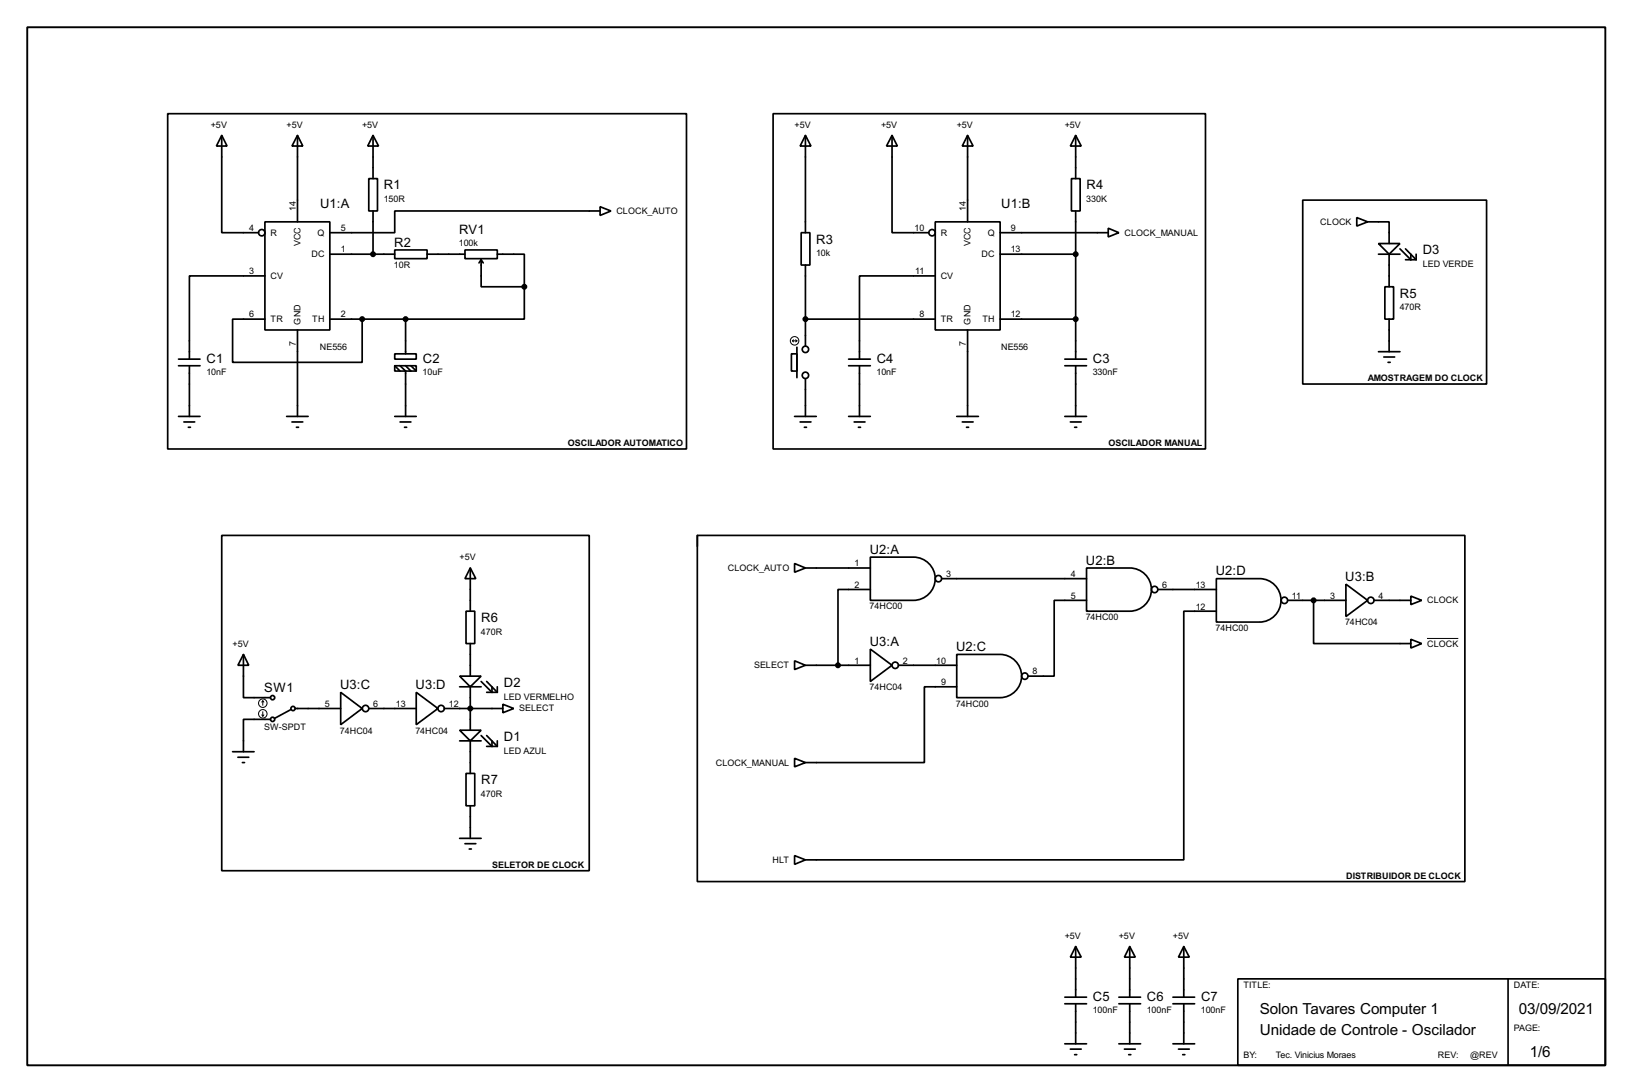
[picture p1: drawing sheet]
<svg xmlns="http://www.w3.org/2000/svg" width="383mm" height="256mm" viewBox="0 0 383 256" stroke-linecap="round" stroke-linejoin="round" font-family="sans-serif">
<path d="M6.4 6.4h370.8v243.8h-370.8z" fill="none" stroke="#000" stroke-width=".45"/>
<g fill="none" stroke="#000" stroke-width=".4">
<path d="M39.4 26.7h121.9v78.8h-121.9zM52.1 31.8l1.3 2.5h-2.5zM52.1 31.8v22.9h8.7M69.9 31.8l1.3 2.5h-2.6zM69.9 31.8v20.3M87.7 31.8l1.3 2.5h-2.6zM87.7 31.8v10.2M181.7 26.7h101.6v78.8h-101.6zM189.3 31.8l1.3 2.5h-2.6zM189.3 31.8v22.9M209.6 31.8l1.3 2.5h-2.6zM209.6 31.8v22.9h8.6"/>
<path d="M227.4 31.8l1.3 2.5h-2.6zM227.4 31.8v20.3M252.8 31.8l1.3 2.5h-2.6zM252.8 31.8v10.2M62.3 52.1h15.2v25.4h-15.2zM77.5 59.7h15.3M86.7 42h2v7.6h-2zM87.7 49.6v10.1M92.8 58.7h7.6v2.1h-7.6zM100.4 59.7h8.9M109.3 58.7h7.6v2.1h-7.6zM116.9 59.7h6.3v7.7"/>
<path d="M141 48.6l2.6 1-2.6 1zM141 49.6h-48.2v5.1h-15.3M188.3 54.7h2v7.6h-2zM219.8 52.1h15.2v25.4h-15.2zM235 59.7h17.8M235 54.7h25.4M251.8 42h2v7.6h-2zM252.8 49.6v34.8M260.4 53.6l2.5 1.1-2.5 1zM306.1 47h43.2v43.2h-43.2zM318.8 51.1l2.6 1-2.6 1zM321.4 52.1h5v5.1"/>
<path d="M323.9 57.2h5.1l-2.6 2.5zM323.9 59.7h5.1M326.4 59.7v7.7M329 58.5l2.5 2.5v-1.3M330.3 58.5l2.5 2.5M332.8 59.7v1.3M62.3 75h-7.6v10.1h30.4v-10.1M62.3 64.8h-17.8v19.6M69.9 77.5v20.3M77.5 75h17.8M95.3 75v8.1M113.1 61v6.4h10.1"/>
<path d="M113.1 61l-.5 .8M113.1 61l.5 .8M123.2 67.4v7.6h-27.9M189.3 75h30.5M189.3 62.3v19M219.8 64.8h-17.8v19.6M227.4 77.5v20.3M235 75h17.8M325.4 67.4h2.1v7.6h-2.1zM326.4 75v7.6M330.3 61h2.5M42 85.9h5"/>
<path d="M42 84.4h5M42 97.8h5M43.2 99.1h2.6M44.5 85.9v11.9M67.4 97.8h5M68.6 99.1h2.6M92.8 83.1h5v1.3h-5zM92.8 85.9h5v1.3h-5zM92.8 85.9l1.2 1.3M92.8 97.8h5M94 85.9l1.3 1.3v10.6M94 99.1h2.6"/>
<path d="M95.3 85.9l1.3 1.3M96.6 85.9l1.2 1.3M186 83.1h1.3v4.1h-1.3zM186.7 97.8h5.1M187.3 81.6v7.1M188 99.1h2.6M189.3 89v8.8M199.4 85.9h5.1M199.4 84.4h5.1M199.4 97.8h5.1M200.7 99.1h2.6M202 85.9v11.9"/>
<path d="M224.8 97.8h5.1M226.1 99.1h2.6M250.2 85.9h5.1M250.2 84.4h5.1M250.2 97.8h5.1M251.5 99.1h2.6M252.8 85.9v11.9M323.9 82.6h5.1M325.2 83.9h2.5M326.2 85.1h.5M44.3 100.4h.5M69.7 100.4h.5"/>
<path d="M95.1 100.4h.5M189 100.4h.5M201.7 100.4h.5M227.1 100.4h.5M252.5 100.4h.5M52.1 125.8h86.4v78.7h-86.4zM110.5 133.4l1.3 2.5h-2.5zM110.5 133.4v10.2M163.9 125.8v2.5zM163.9 125.8h180.3v81.3h-180.3zM186.7 132.4l2.6 1-2.6 1zM189.3 133.4h15.2"/>
<path d="M204.5 130.9h10.2a5.1 5.1 0 0 1 5.1 5 5.1 5.1 0 0 1-5.1 5.1h-10.2zM204.5 138.5h-7.6v17.8M221.3 135.9h34M255.3 133.4h10.2a5.1 5.1 0 0 1 5.1 5.1 5.1 5.1 0 0 1-5.1 5.1h-10.2zM272.1 138.5h13.7M285.8 135.9h10.2a5.1 5.1 0 0 1 5 5.1 5.1 5.1 0 0 1-5 5.1h-10.2zM316.3 137.2l5.1 3.8-5.1 3.8zM57.2 153.7l1.3 2.6h-2.6zM57.2 153.7v10.2h6.4M108 158.8h5.1l-2.6 2.5zM109.5 143.6h2.1v7.6h-2.1zM110.5 151.2v7.6"/>
<path d="M186.7 155.2l2.6 1.1-2.6 1zM189.3 156.3h15.2M204.5 152.5l5.1 3.8-5.1 3.8zM211.1 156.3h13.7M224.8 153.7h10.2a5.1 5.1 0 0 1 5.1 5.1 5.1 5.1 0 0 1-5.1 5.1h-10.2zM255.3 141h-7.6v17.8h-6.1M285.8 143.6h-7.6v58.4h-88.9M302.6 141h13.7M308.7 141v10.2h22.8M322.9 141h8.6M331.5 140l2.6 1-2.6 1zM331.5 150.2l2.6 1-2.6 1z"/>
<path d="M54.7 176.6h5M55.9 177.9h2.6M57 179.1h.5M63.6 169h-6.4v7.6M68.4 166.7l-3.8 2M69.4 166.4h10.7M80.1 162.6l5 3.8-5 3.8zM86.7 166.4h11.1M97.8 162.6l5.1 3.8-5.1 3.8zM104.4 166.4h13.8M108 171.5h5.1l-2.6 2.5zM108 161.3h5.1"/>
<path d="M108 174h5.1M110.5 161.3v10.2M110.5 174v7.7M113.1 172.8l2.5 2.5v-1.3M113.1 160.1l2.5 2.5v-1.3M114.4 172.8l2.5 2.5M114.4 175.3h2.5M114.4 160.1l2.5 2.5M114.4 162.6h2.5M116.9 161.3v1.3M116.9 174v1.3M118.2 165.4l2.5 1-2.5 1z"/>
<path d="M186.7 178.1l2.6 1-2.6 1zM224.8 161.3h-7.6v17.8h-27.9M108 196.9h5.1M109.3 198.2h2.5M109.5 181.7h2.1v7.6h-2.1zM110.3 199.4h.5M110.5 189.3v7.6M186.7 201l2.6 1-2.6 1zM250.2 235.8h5.1M250.2 234.2h5.1M252.8 222.3l1.3 2.5h-2.6zM252.8 222.3v11.9"/>
<path d="M252.8 235.8v9.4M262.9 235.8h5.1M262.9 234.2h5.1M265.5 222.3l1.3 2.5h-2.6zM265.5 222.3v11.9M265.5 235.8v9.4M275.6 235.8h5.1M275.6 234.2h5.1M278.2 222.3l1.3 2.5h-2.6zM278.2 222.3v11.9M278.2 235.8v9.4M290.9 229.9h86.3v20.3h-86.3z"/>
<path d="M354.4 229.9v20.3M250.2 245.2h5.1M251.5 246.4h2.6M252.5 247.7h.5M262.9 245.2h5.1M264.2 246.4h2.6M265.2 247.7h.5M275.6 245.2h5.1M276.9 246.4h2.6M277.9 247.7h.5"/>
<circle cx="61.5" cy="54.7" r=".75"/>
<circle cx="219" cy="54.7" r=".75"/>
<circle cx="189.2" cy="88.2" r=".75"/>
<circle cx="189.2" cy="82.1" r=".75"/>
<circle cx="220.5" cy="135.9" r=".75"/>
<circle cx="271.3" cy="138.5" r=".75"/>
<circle cx="210.3" cy="156.3" r=".75"/>
<circle cx="240.8" cy="158.8" r=".75"/>
<circle cx="301.8" cy="141" r=".75"/>
<circle cx="322.1" cy="141" r=".75"/>
<circle cx="64" cy="163.9" r=".5"/>
<circle cx="64" cy="169" r=".5"/>
<circle cx="68.8" cy="166.4" r=".5"/>
<circle cx="85.9" cy="166.4" r=".75"/>
<circle cx="103.6" cy="166.4" r=".75"/>
</g>
<g fill="#000" stroke="#000" stroke-width=".4">
<circle cx="87.6" cy="59.7" r=".5"/>
<circle cx="252.7" cy="59.7" r=".5"/>
<circle cx="85.1" cy="75" r=".5"/>
<circle cx="95.3" cy="75" r=".5"/>
<circle cx="123.2" cy="67.4" r=".5"/>
<circle cx="189.2" cy="75" r=".5"/>
<circle cx="252.7" cy="75" r=".5"/>
<circle cx="196.9" cy="156.3" r=".5"/>
<circle cx="308.6" cy="141" r=".5"/>
<circle cx="110.5" cy="166.4" r=".5"/>
</g>
<g fill="none" stroke="#000" stroke-width=".23">
<path d="M186.5 79.8l-.3 .3M187 79.8l.3 .3M186.2 80.1h1.1M186.2 80.1l.3 .2M187.3 80.1l-.3 .2M335.3 150h7.4M61.5 167.9l.3 .3M61.8 164.6l.2 .3M61.8 164.6l-.3 .3M61.8 164.6v1.1M61.8 167.2v1M62 167.9l-.2 .3"/>
<circle cx="186.7" cy="80.1" r="1"/>
<circle cx="61.7" cy="167.7" r="1"/>
<circle cx="61.7" cy="165.2" r="1"/>
</g>
<g font-size="4">
<text x="296" y="238.1">Solon Tavares Computer 1</text>
<text x="356.9" y="238.1">03/09/2021</text>
<text x="296" y="243.1">Unidade de Controle - Oscilador</text>
<text x="359.5" y="248.2">1/6</text>
</g>
<g font-size="3.4">
<text x="90.2" y="44.5">R1</text>
<text x="255.3" y="44.5">R4</text>
<text x="75.2" y="48.7">U1:A</text>
<text x="235.3" y="48.7">U1:B</text>
<text x="92.6" y="57.9">R2</text>
<text x="107.9" y="54.9">RV1</text>
<text x="191.8" y="57.2">R3</text>
<text x="334.3" y="59.8">D3</text>
<text x="329" y="69.9">R5</text>
<text x="48.6" y="85.2">C1</text>
<text x="99.4" y="85.2">C2</text>
<text x="206" y="85.2">C4</text>
<text x="256.8" y="85.2">C3</text>
<text x="204.4" y="130.1">U2:A</text>
<text x="255.2" y="132.6">U2:B</text>
<text x="285.7" y="135.1">U2:D</text>
<text x="316.1" y="136.4">U3:B</text>
<text x="113.1" y="146.1">R6</text>
<text x="204.4" y="151.7">U3:A</text>
<text x="224.7" y="152.9">U2:C</text>
<text x="79.9" y="161.8">U3:C</text>
<text x="97.7" y="161.8">U3:D</text>
<text x="118.4" y="161.4">D2</text>
<text x="62.1" y="162.6">SW1</text>
<text x="118.4" y="174.1">D1</text>
<text x="113.1" y="184.2">R7</text>
<text x="256.8" y="235">C5</text>
<text x="269.5" y="235">C6</text>
<text x="282.2" y="235">C7</text>
</g>
<g font-size="2.4">
<text x="49.6" y="30">+5V</text>
<text x="67.4" y="30">+5V</text>
<text x="85.1" y="30">+5V</text>
<text x="186.7" y="30">+5V</text>
<text x="207.1" y="30">+5V</text>
<text x="224.8" y="30">+5V</text>
<text x="250.2" y="30">+5V</text>
<text x="90.2" y="47.4">150R</text>
<text x="255.3" y="47.4">330K</text>
<text x="69.5" y="49.5" transform="rotate(-90 69.5 49.5)">14</text>
<text x="144.8" y="50.2">CLOCK_AUTO</text>
<text x="227" y="49.5" transform="rotate(-90 227 49.5)">14</text>
<text x="310.2" y="52.8">CLOCK</text>
<text x="58.6" y="54.3">4</text>
<text x="63.6" y="55.4">R</text>
<text x="70.6" y="57.8" transform="rotate(-90 70.6 57.8)">VCC</text>
<text x="74.6" y="55.4">Q</text>
<text x="80.1" y="59.3">1</text>
<text x="80.1" y="54.3">5</text>
<text x="107.8" y="57.9">100k</text>
<text x="214.9" y="54.3">10</text>
<text x="221" y="55.4">R</text>
<text x="228.1" y="57.8" transform="rotate(-90 228.1 57.8)">VCC</text>
<text x="232.1" y="55.4">Q</text>
<text x="237.5" y="59.3">13</text>
<text x="237.5" y="54.3">9</text>
<text x="264.2" y="55.4">CLOCK_MANUAL</text>
<text x="58.6" y="64.4">3</text>
<text x="63.6" y="65.5">CV</text>
<text x="73.2" y="60.4">DC</text>
<text x="92.6" y="62.8">10R</text>
<text x="191.8" y="60.2">10k</text>
<text x="215.1" y="64.4">11</text>
<text x="221" y="65.5">CV</text>
<text x="230.6" y="60.4">DC</text>
<text x="334.3" y="62.7">LED VERDE</text>
<text x="58.6" y="74.6">6</text>
<text x="63.6" y="75.6">TR</text>
<text x="70.6" y="76.2" transform="rotate(-90 70.6 76.2)">GND</text>
<text x="73.4" y="75.6">TH</text>
<text x="80.1" y="74.6">2</text>
<text x="216.1" y="74.6">8</text>
<text x="221" y="75.6">TR</text>
<text x="228.1" y="76.2" transform="rotate(-90 228.1 76.2)">GND</text>
<text x="230.8" y="75.6">TH</text>
<text x="237.5" y="74.6">12</text>
<text x="328.9" y="72.9">470R</text>
<text x="69.5" y="81.2" transform="rotate(-90 69.5 81.2)">7</text>
<text x="75.2" y="82.2">NE556</text>
<text x="227" y="81.2" transform="rotate(-90 227 81.2)">7</text>
<text x="235.2" y="82.2">NE556</text>
<text x="48.5" y="88.1">10nF</text>
<text x="99.3" y="88.1">10uF</text>
<text x="206" y="88.1">10nF</text>
<text x="256.8" y="88.1">330nF</text>
<text x="321.4" y="89.6">AMOSTRAGEM DO CLOCK</text>
<text x="133.4" y="104.8">OSCILADOR AUTOMATICO</text>
<text x="260.4" y="104.8">OSCILADOR MANUAL</text>
<text x="108" y="131.6">+5V</text>
<text x="171" y="134.1">CLOCK_AUTO</text>
<text x="200.8" y="133">1</text>
<text x="222.3" y="135.5">3</text>
<text x="251.6" y="135.5">4</text>
<text x="200.8" y="138.1">2</text>
<text x="204.3" y="143.1">74HC00</text>
<text x="251.6" y="140.6">5</text>
<text x="273.1" y="138.1">6</text>
<text x="281" y="138.1">13</text>
<text x="281" y="143.2">12</text>
<text x="303.6" y="140.6">11</text>
<text x="312.6" y="140.6">3</text>
<text x="323.9" y="140.6">4</text>
<text x="335.3" y="141.7">CLOCK</text>
<text x="113" y="149.1">470R</text>
<text x="255.1" y="145.7">74HC00</text>
<text x="285.6" y="148.2">74HC00</text>
<text x="316.1" y="146.9">74HC04</text>
<text x="54.7" y="151.9">+5V</text>
<text x="200.8" y="155.9">1</text>
<text x="212.1" y="155.9">2</text>
<text x="220" y="155.9">10</text>
<text x="335.3" y="151.9">CLOCK</text>
<text x="177.2" y="157">SELECT</text>
<text x="221.2" y="160.9">9</text>
<text x="242.6" y="158.4">8</text>
<text x="76.4" y="166">5</text>
<text x="87.7" y="166">6</text>
<text x="93" y="166">13</text>
<text x="105.5" y="166">12</text>
<text x="118.4" y="164.3">LED VERMELHO</text>
<text x="122" y="167.1">SELECT</text>
<text x="204.3" y="162.2">74HC04</text>
<text x="224.6" y="166">74HC00</text>
<text x="62.1" y="171.6">SW-SPDT</text>
<text x="79.9" y="172.3">74HC04</text>
<text x="97.6" y="172.3">74HC04</text>
<text x="118.4" y="177">LED AZUL</text>
<text x="168.2" y="179.8">CLOCK_MANUAL</text>
<text x="113" y="187.2">470R</text>
<text x="115.6" y="203.9">SELETOR DE CLOCK</text>
<text x="181.5" y="202.7">HLT</text>
<text x="316.3" y="206.4">DISTRIBUIDOR DE CLOCK</text>
<text x="250.2" y="220.5">+5V</text>
<text x="262.9" y="220.5">+5V</text>
<text x="275.6" y="220.5">+5V</text>
<text x="292.2" y="232.1">TITLE:</text>
<text x="355.7" y="232.1">DATE:</text>
<text x="256.8" y="238">100nF</text>
<text x="269.5" y="238">100nF</text>
<text x="282.2" y="238">100nF</text>
<text x="355.7" y="242.2">PAGE:</text>
<text x="292.2" y="248.6">BY:</text>
<text x="299.8" y="248.6">Tec. Vinicius Moraes</text>
<text x="337.9" y="248.6">REV:</text>
<text x="345.5" y="248.6">@REV</text>
</g>
</svg>
